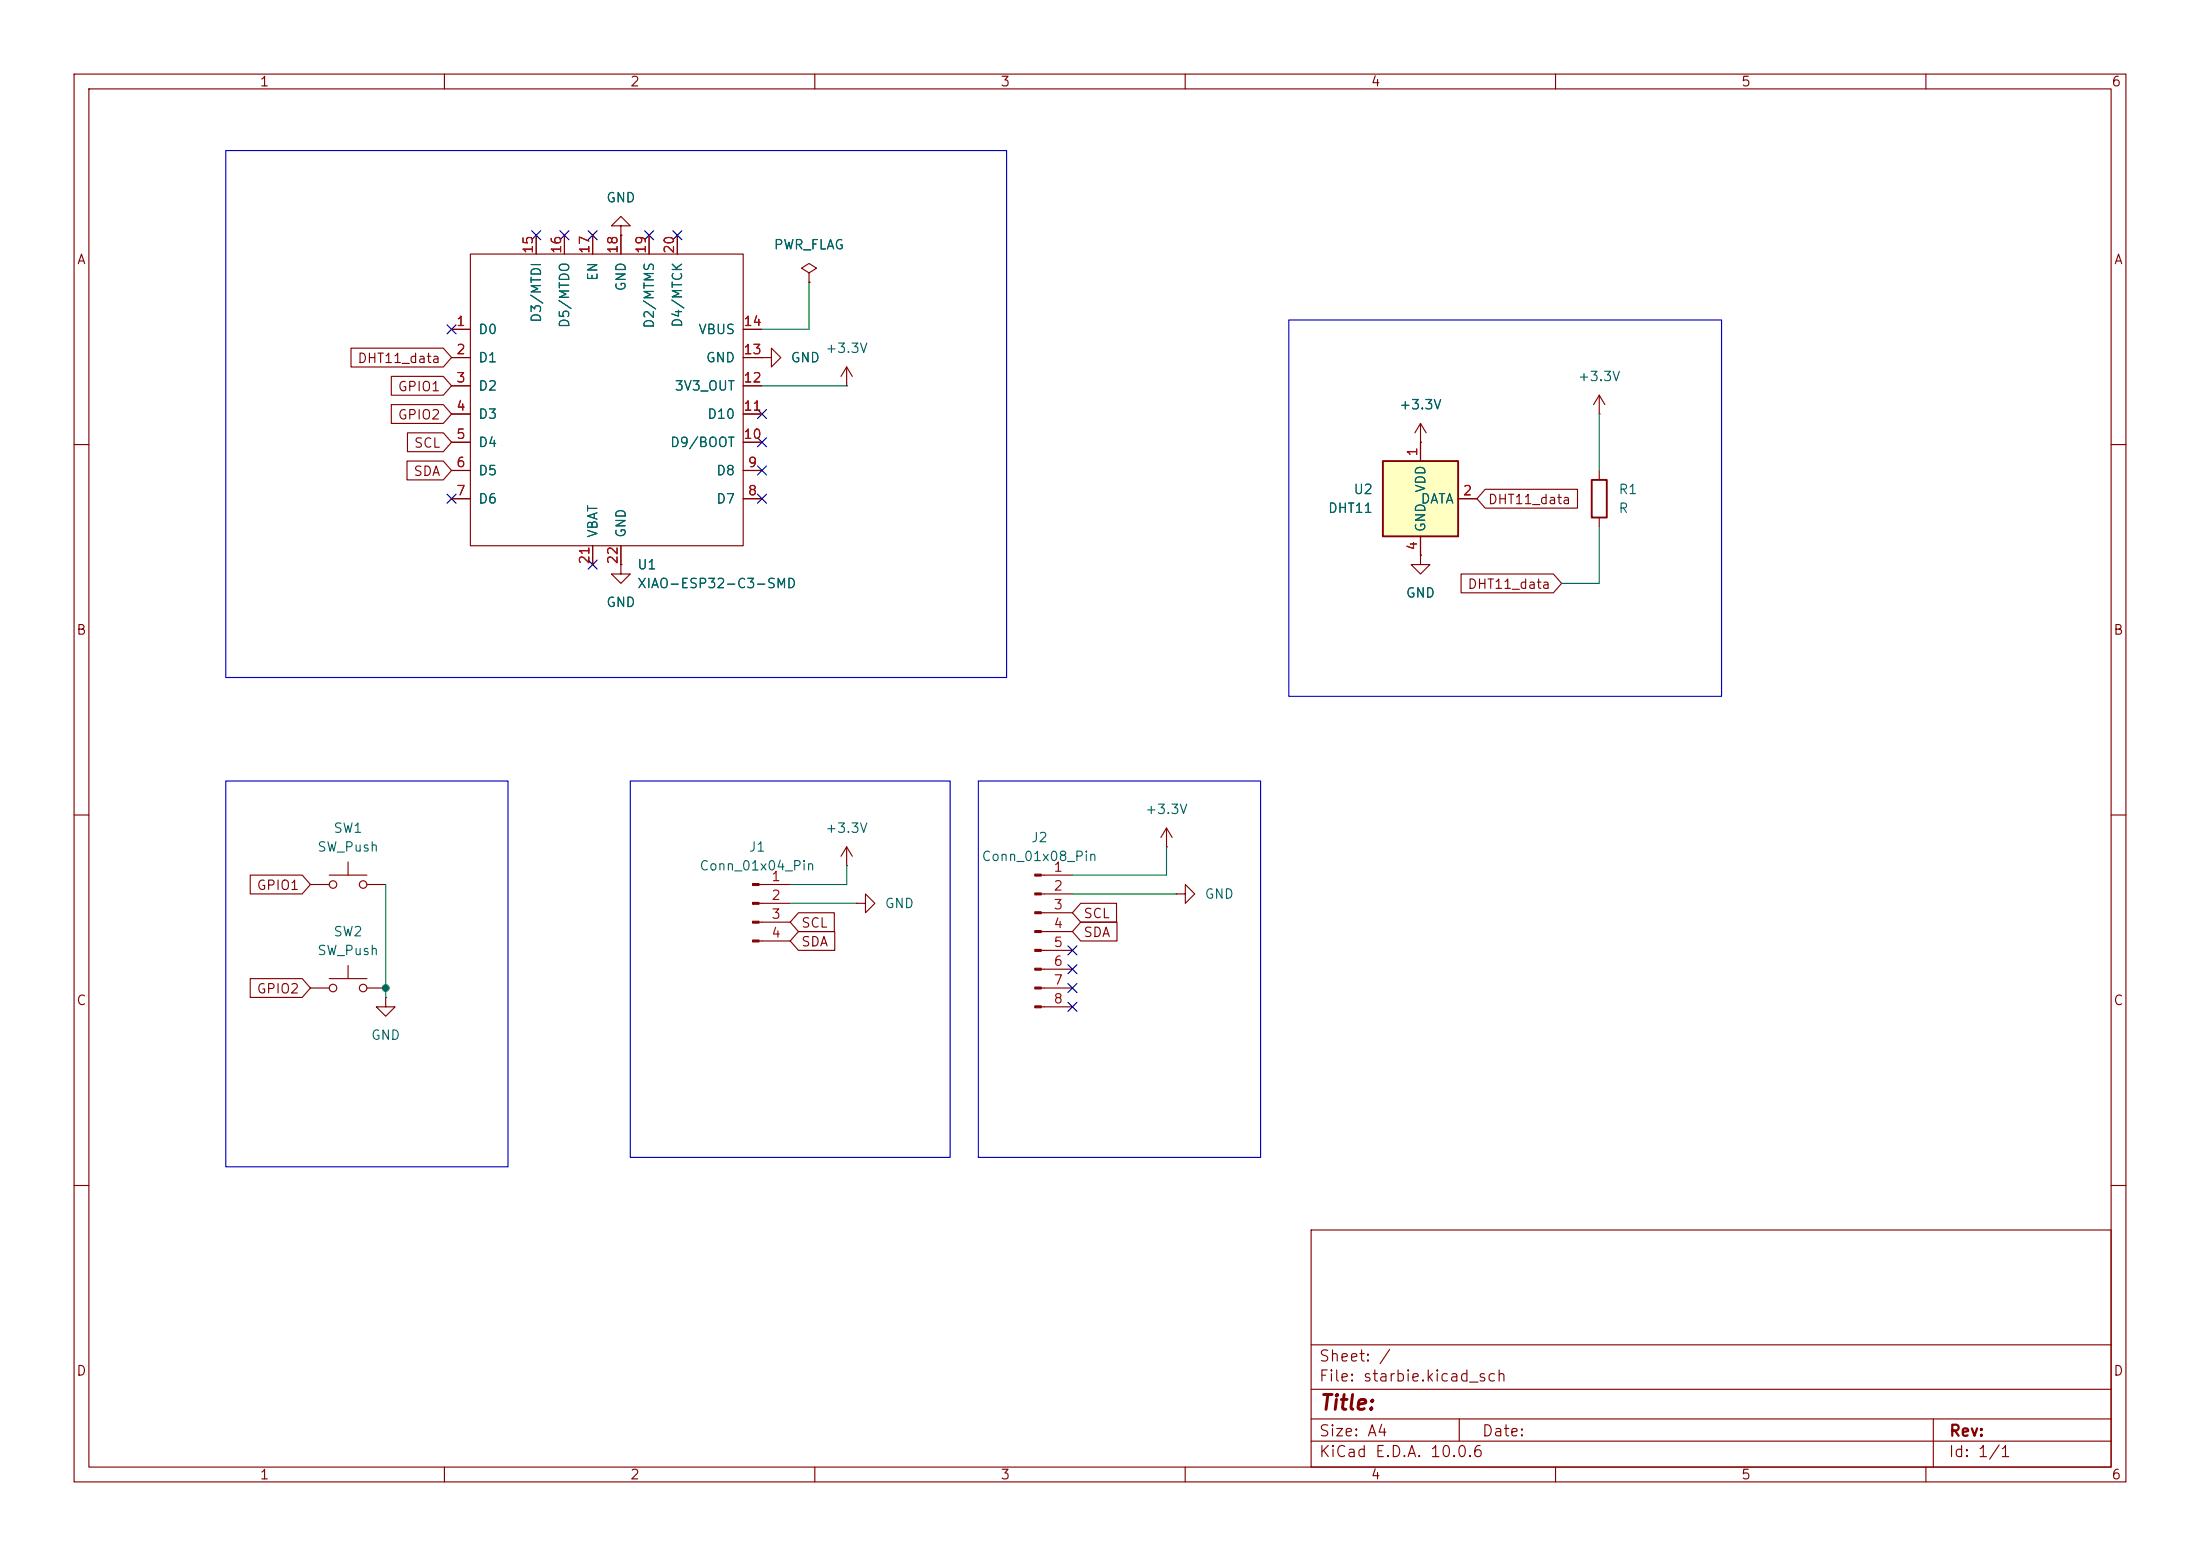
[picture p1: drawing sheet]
(kicad_sch
 (version 20260306)
 (generator "eeschema")
 (generator_version "10.0")
 (paper "A4")
 (lib_symbols
  (symbol "Connector:Conn_01x04_Pin"
   (pin_names
    (offset 1.016) (hide yes)) (exclude_from_sim no) (in_bom yes) (on_board yes)
   (in_pos_files yes)
   (duplicate_pin_numbers_are_jumpers no)
   (property "Reference" "J" (at 0 5.08 0) (show_name no) (do_not_autoplace no) (effects (font (size 1.27 1.27))))
   (property "Value" "Conn_01x04_Pin" (at 0 -7.62 0) (show_name no) (do_not_autoplace no) (effects (font (size 1.27 1.27))))
   (property "Footprint" "" (at 0 0 0) (show_name no) (do_not_autoplace no) (hide yes) (effects (font (size 1.27 1.27))))
   (property "Datasheet" "" (at 0 0 0) (show_name no) (do_not_autoplace no) (hide yes) (effects (font (size 1.27 1.27))))
   (property "Description" "Generic connector, single row, 01x04, script generated" (at 0 0 0) (show_name no) (do_not_autoplace no) (hide yes) (effects (font (size 1.27 1.27))))
   (property "ki_locked" "" (at 0 0 0) (show_name no) (do_not_autoplace no) (effects (font (size 1.27 1.27))))
   (symbol "Conn_01x04_Pin_1_1"
    (rectangle (start 0.8636 2.667) (end 0 2.413) (stroke (width 0.1524) (type default)) (fill (type outline)))
    (rectangle (start 0.8636 0.127) (end 0 -0.127) (stroke (width 0.1524) (type default)) (fill (type outline)))
    (rectangle (start 0.8636 -2.413) (end 0 -2.667) (stroke (width 0.1524) (type default)) (fill (type outline)))
    (rectangle (start 0.8636 -4.953) (end 0 -5.207) (stroke (width 0.1524) (type default)) (fill (type outline)))
    (polyline (pts (xy 1.27 2.54) (xy 0.8636 2.54)) (stroke (width 0.1524) (type default)) (fill (type none)))
    (polyline (pts (xy 1.27 0) (xy 0.8636 0)) (stroke (width 0.1524) (type default)) (fill (type none)))
    (polyline (pts (xy 1.27 -2.54) (xy 0.8636 -2.54)) (stroke (width 0.1524) (type default)) (fill (type none)))
    (polyline (pts (xy 1.27 -5.08) (xy 0.8636 -5.08)) (stroke (width 0.1524) (type default)) (fill (type none)))
    (pin passive line (at 5.08 2.54 180) (length 3.81) (name "Pin_1" (effects (font (size 1.27 1.27)))) (number "1" (effects (font (size 1.27 1.27)))))
    (pin passive line (at 5.08 0 180) (length 3.81) (name "Pin_2" (effects (font (size 1.27 1.27)))) (number "2" (effects (font (size 1.27 1.27)))))
    (pin passive line (at 5.08 -2.54 180) (length 3.81) (name "Pin_3" (effects (font (size 1.27 1.27)))) (number "3" (effects (font (size 1.27 1.27)))))
    (pin passive line (at 5.08 -5.08 180) (length 3.81) (name "Pin_4" (effects (font (size 1.27 1.27)))) (number "4" (effects (font (size 1.27 1.27))))))
   (embedded_fonts no))
  (symbol "Connector:Conn_01x08_Pin"
   (pin_names
    (offset 1.016) (hide yes)) (exclude_from_sim no) (in_bom yes) (on_board yes)
   (in_pos_files yes)
   (duplicate_pin_numbers_are_jumpers no)
   (property "Reference" "J" (at 0 10.16 0) (show_name no) (do_not_autoplace no) (effects (font (size 1.27 1.27))))
   (property "Value" "Conn_01x08_Pin" (at 0 -12.7 0) (show_name no) (do_not_autoplace no) (effects (font (size 1.27 1.27))))
   (property "Footprint" "" (at 0 0 0) (show_name no) (do_not_autoplace no) (hide yes) (effects (font (size 1.27 1.27))))
   (property "Datasheet" "" (at 0 0 0) (show_name no) (do_not_autoplace no) (hide yes) (effects (font (size 1.27 1.27))))
   (property "Description" "Generic connector, single row, 01x08, script generated" (at 0 0 0) (show_name no) (do_not_autoplace no) (hide yes) (effects (font (size 1.27 1.27))))
   (property "ki_locked" "" (at 0 0 0) (show_name no) (do_not_autoplace no) (effects (font (size 1.27 1.27))))
   (symbol "Conn_01x08_Pin_1_1"
    (rectangle (start 0.8636 7.747) (end 0 7.493) (stroke (width 0.1524) (type default)) (fill (type outline)))
    (rectangle (start 0.8636 5.207) (end 0 4.953) (stroke (width 0.1524) (type default)) (fill (type outline)))
    (rectangle (start 0.8636 2.667) (end 0 2.413) (stroke (width 0.1524) (type default)) (fill (type outline)))
    (rectangle (start 0.8636 0.127) (end 0 -0.127) (stroke (width 0.1524) (type default)) (fill (type outline)))
    (rectangle (start 0.8636 -2.413) (end 0 -2.667) (stroke (width 0.1524) (type default)) (fill (type outline)))
    (rectangle (start 0.8636 -4.953) (end 0 -5.207) (stroke (width 0.1524) (type default)) (fill (type outline)))
    (rectangle (start 0.8636 -7.493) (end 0 -7.747) (stroke (width 0.1524) (type default)) (fill (type outline)))
    (rectangle (start 0.8636 -10.033) (end 0 -10.287) (stroke (width 0.1524) (type default)) (fill (type outline)))
    (polyline (pts (xy 1.27 7.62) (xy 0.8636 7.62)) (stroke (width 0.1524) (type default)) (fill (type none)))
    (polyline (pts (xy 1.27 5.08) (xy 0.8636 5.08)) (stroke (width 0.1524) (type default)) (fill (type none)))
    (polyline (pts (xy 1.27 2.54) (xy 0.8636 2.54)) (stroke (width 0.1524) (type default)) (fill (type none)))
    (polyline (pts (xy 1.27 0) (xy 0.8636 0)) (stroke (width 0.1524) (type default)) (fill (type none)))
    (polyline (pts (xy 1.27 -2.54) (xy 0.8636 -2.54)) (stroke (width 0.1524) (type default)) (fill (type none)))
    (polyline (pts (xy 1.27 -5.08) (xy 0.8636 -5.08)) (stroke (width 0.1524) (type default)) (fill (type none)))
    (polyline (pts (xy 1.27 -7.62) (xy 0.8636 -7.62)) (stroke (width 0.1524) (type default)) (fill (type none)))
    (polyline (pts (xy 1.27 -10.16) (xy 0.8636 -10.16)) (stroke (width 0.1524) (type default)) (fill (type none)))
    (pin passive line (at 5.08 7.62 180) (length 3.81) (name "Pin_1" (effects (font (size 1.27 1.27)))) (number "1" (effects (font (size 1.27 1.27)))))
    (pin passive line (at 5.08 5.08 180) (length 3.81) (name "Pin_2" (effects (font (size 1.27 1.27)))) (number "2" (effects (font (size 1.27 1.27)))))
    (pin passive line (at 5.08 2.54 180) (length 3.81) (name "Pin_3" (effects (font (size 1.27 1.27)))) (number "3" (effects (font (size 1.27 1.27)))))
    (pin passive line (at 5.08 0 180) (length 3.81) (name "Pin_4" (effects (font (size 1.27 1.27)))) (number "4" (effects (font (size 1.27 1.27)))))
    (pin passive line (at 5.08 -2.54 180) (length 3.81) (name "Pin_5" (effects (font (size 1.27 1.27)))) (number "5" (effects (font (size 1.27 1.27)))))
    (pin passive line (at 5.08 -5.08 180) (length 3.81) (name "Pin_6" (effects (font (size 1.27 1.27)))) (number "6" (effects (font (size 1.27 1.27)))))
    (pin passive line (at 5.08 -7.62 180) (length 3.81) (name "Pin_7" (effects (font (size 1.27 1.27)))) (number "7" (effects (font (size 1.27 1.27)))))
    (pin passive line (at 5.08 -10.16 180) (length 3.81) (name "Pin_8" (effects (font (size 1.27 1.27)))) (number "8" (effects (font (size 1.27 1.27))))))
   (embedded_fonts no))
  (symbol "Device:R"
   (pin_numbers (hide yes))
   (pin_names
    (offset 0)) (exclude_from_sim no) (in_bom yes) (on_board yes)
   (in_pos_files yes)
   (duplicate_pin_numbers_are_jumpers no)
   (property "Reference" "R" (at 2.032 0 90) (show_name no) (do_not_autoplace no) (effects (font (size 1.27 1.27))))
   (property "Value" "R" (at 0 0 90) (show_name no) (do_not_autoplace no) (effects (font (size 1.27 1.27))))
   (property "Footprint" "" (at -1.778 0 90) (show_name no) (do_not_autoplace no) (hide yes) (effects (font (size 1.27 1.27))))
   (property "Datasheet" "" (at 0 0 0) (show_name no) (do_not_autoplace no) (hide yes) (effects (font (size 1.27 1.27))))
   (property "Description" "Resistor" (at 0 0 0) (show_name no) (do_not_autoplace no) (hide yes) (effects (font (size 1.27 1.27))))
   (symbol "R_0_1"
    (rectangle (start -1.016 -2.54) (end 1.016 2.54) (stroke (width 0.254) (type default)) (fill (type none))))
   (symbol "R_1_1"
    (pin passive line (at 0 3.81 270) (length 1.27) (name "" (effects (font (size 1.27 1.27)))) (number "1" (effects (font (size 1.27 1.27)))))
    (pin passive line (at 0 -3.81 90) (length 1.27) (name "" (effects (font (size 1.27 1.27)))) (number "2" (effects (font (size 1.27 1.27))))))
   (embedded_fonts no))
  (symbol "Seeed_Studio_XIAO_Series:XIAO-ESP32-C3-SMD"
   (pin_names
    (offset 1.016)) (exclude_from_sim no) (in_bom yes) (on_board yes)
   (in_pos_files yes)
   (duplicate_pin_numbers_are_jumpers no)
   (property "Reference" "U" (at -18.542 21.59 0) (show_name no) (do_not_autoplace no) (effects (font (size 1.27 1.27))))
   (property "Value" "XIAO-ESP32-C3-SMD" (at -8.382 19.304 0) (show_name no) (do_not_autoplace no) (effects (font (size 1.27 1.27))))
   (property "Footprint" "Seeed_Studio_XIAO_Series:XIAO-ESP32-C3-SMD" (at -38.608 -24.384 0) (show_name no) (do_not_autoplace no) (hide yes) (effects (font (size 1.27 1.27))))
   (property "Datasheet" "" (at -8.89 5.08 0) (show_name no) (do_not_autoplace no) (hide yes) (effects (font (size 1.27 1.27))))
   (property "Description" "" (at 0 0 0) (show_name no) (do_not_autoplace no) (hide yes) (effects (font (size 1.27 1.27))))
   (symbol "XIAO-ESP32-C3-SMD_0_1"
    (rectangle (start -19.05 17.78) (end 17.78 -21.59) (stroke (width 0) (type default)) (fill (type none))))
   (symbol "XIAO-ESP32-C3-SMD_1_1"
    (pin passive line (at -21.59 7.62 0) (length 2.54) (name "D0" (effects (font (size 1.27 1.27)))) (number "1" (effects (font (size 1.27 1.27)))))
    (pin passive line (at -21.59 3.81 0) (length 2.54) (name "D1" (effects (font (size 1.27 1.27)))) (number "2" (effects (font (size 1.27 1.27)))))
    (pin passive line (at -21.59 0 0) (length 2.54) (name "D2" (effects (font (size 1.27 1.27)))) (number "3" (effects (font (size 1.27 1.27)))))
    (pin passive line (at -21.59 -3.81 0) (length 2.54) (name "D3" (effects (font (size 1.27 1.27)))) (number "4" (effects (font (size 1.27 1.27)))))
    (pin passive line (at -21.59 -7.62 0) (length 2.54) (name "D4" (effects (font (size 1.27 1.27)))) (number "5" (effects (font (size 1.27 1.27)))))
    (pin passive line (at -21.59 -11.43 0) (length 2.54) (name "D5" (effects (font (size 1.27 1.27)))) (number "6" (effects (font (size 1.27 1.27)))))
    (pin passive line (at -21.59 -15.24 0) (length 2.54) (name "D6" (effects (font (size 1.27 1.27)))) (number "7" (effects (font (size 1.27 1.27)))))
    (pin passive line (at 20.32 -15.24 180) (length 2.54) (name "D7" (effects (font (size 1.27 1.27)))) (number "8" (effects (font (size 1.27 1.27)))))
    (pin passive line (at 20.32 -11.43 180) (length 2.54) (name "D8" (effects (font (size 1.27 1.27)))) (number "9" (effects (font (size 1.27 1.27)))))
    (pin passive line (at 20.32 -7.62 180) (length 2.54) (name "D9/BOOT" (effects (font (size 1.27 1.27)))) (number "10" (effects (font (size 1.27 1.27)))))
    (pin passive line (at 20.32 -3.81 180) (length 2.54) (name "D10" (effects (font (size 1.27 1.27)))) (number "11" (effects (font (size 1.27 1.27)))))
    (pin passive line (at 20.32 0 180) (length 2.54) (name "3V3_OUT" (effects (font (size 1.27 1.27)))) (number "12" (effects (font (size 1.27 1.27)))))
    (pin passive line (at 20.32 3.81 180) (length 2.54) (name "GND" (effects (font (size 1.27 1.27)))) (number "13" (effects (font (size 1.27 1.27)))))
    (pin passive line (at 20.32 7.62 180) (length 2.54) (name "VBUS" (effects (font (size 1.27 1.27)))) (number "14" (effects (font (size 1.27 1.27)))))
    (pin passive line (at -10.16 20.32 270) (length 2.54) (name "D3/MTDI" (effects (font (size 1.27 1.27)))) (number "15" (effects (font (size 1.27 1.27)))))
    (pin passive line (at -6.35 20.32 270) (length 2.54) (name "D5/MTDO" (effects (font (size 1.27 1.27)))) (number "16" (effects (font (size 1.27 1.27)))))
    (pin passive line (at -2.54 20.32 270) (length 2.54) (name "EN" (effects (font (size 1.27 1.27)))) (number "17" (effects (font (size 1.27 1.27)))))
    (pin passive line (at 1.27 20.32 270) (length 2.54) (name "GND" (effects (font (size 1.27 1.27)))) (number "18" (effects (font (size 1.27 1.27)))))
    (pin passive line (at 5.08 20.32 270) (length 2.54) (name "D2/MTMS" (effects (font (size 1.27 1.27)))) (number "19" (effects (font (size 1.27 1.27)))))
    (pin passive line (at 8.89 20.32 270) (length 2.54) (name "D4/MTCK" (effects (font (size 1.27 1.27)))) (number "20" (effects (font (size 1.27 1.27)))))
    (pin passive line (at -2.54 -24.13 90) (length 2.54) (name "VBAT" (effects (font (size 1.27 1.27)))) (number "21" (effects (font (size 1.27 1.27)))))
    (pin passive line (at 1.27 -24.13 90) (length 2.54) (name "GND" (effects (font (size 1.27 1.27)))) (number "22" (effects (font (size 1.27 1.27))))))
   (embedded_fonts no))
  (symbol "Sensor:DHT11" (exclude_from_sim no) (in_bom yes) (on_board yes)
   (in_pos_files yes)
   (duplicate_pin_numbers_are_jumpers no)
   (property "Reference" "U" (at -3.81 6.35 0) (show_name no) (do_not_autoplace no) (effects (font (size 1.27 1.27))))
   (property "Value" "DHT11" (at 3.81 6.35 0) (show_name no) (do_not_autoplace no) (effects (font (size 1.27 1.27))))
   (property "Footprint" "Sensor:Aosong_DHT11_5.5x12.0_P2.54mm" (at 0 -10.16 0) (show_name no) (do_not_autoplace no) (hide yes) (effects (font (size 1.27 1.27))))
   (property "Datasheet" "http://akizukidenshi.com/download/ds/aosong/DHT11.pdf" (at 3.81 6.35 0) (show_name no) (do_not_autoplace no) (hide yes) (effects (font (size 1.27 1.27))))
   (property "Description" "3.3V to 5.5V, temperature and humidity module, DHT11" (at 0 0 0) (show_name no) (do_not_autoplace no) (hide yes) (effects (font (size 1.27 1.27))))
   (symbol "DHT11_0_1"
    (rectangle (start -5.08 5.08) (end 5.08 -5.08) (stroke (width 0.254) (type default)) (fill (type background))))
   (symbol "DHT11_1_1"
    (pin power_in line (at 0 7.62 270) (length 2.54) (name "VDD" (effects (font (size 1.27 1.27)))) (number "1" (effects (font (size 1.27 1.27)))))
    (pin bidirectional line (at 7.62 0 180) (length 2.54) (name "DATA" (effects (font (size 1.27 1.27)))) (number "2" (effects (font (size 1.27 1.27)))))
    (pin no_connect line (at -5.08 0 0) (length 2.54) (hide yes) (name "NC" (effects (font (size 1.27 1.27)))) (number "3" (effects (font (size 1.27 1.27)))))
    (pin power_in line (at 0 -7.62 90) (length 2.54) (name "GND" (effects (font (size 1.27 1.27)))) (number "4" (effects (font (size 1.27 1.27))))))
   (embedded_fonts no))
  (symbol "Switch:SW_Push"
   (pin_numbers (hide yes))
   (pin_names
    (offset 1.016) (hide yes)) (exclude_from_sim no) (in_bom yes) (on_board yes)
   (in_pos_files yes)
   (duplicate_pin_numbers_are_jumpers no)
   (property "Reference" "SW" (at 1.27 2.54 0) (show_name no) (do_not_autoplace no) (effects (font (size 1.27 1.27)) (justify left)))
   (property "Value" "SW_Push" (at 0 -1.524 0) (show_name no) (do_not_autoplace no) (effects (font (size 1.27 1.27))))
   (property "Footprint" "" (at 0 5.08 0) (show_name no) (do_not_autoplace no) (hide yes) (effects (font (size 1.27 1.27))))
   (property "Datasheet" "" (at 0 5.08 0) (show_name no) (do_not_autoplace no) (hide yes) (effects (font (size 1.27 1.27))))
   (property "Description" "Push button switch, generic, two pins" (at 0 0 0) (show_name no) (do_not_autoplace no) (hide yes) (effects (font (size 1.27 1.27))))
   (symbol "SW_Push_0_1"
    (circle (center -2.032 0) (radius 0.508) (stroke (width 0) (type default)) (fill (type none)))
    (polyline (pts (xy 0 1.27) (xy 0 3.048)) (stroke (width 0) (type default)) (fill (type none)))
    (circle (center 2.032 0) (radius 0.508) (stroke (width 0) (type default)) (fill (type none)))
    (polyline (pts (xy 2.54 1.27) (xy -2.54 1.27)) (stroke (width 0) (type default)) (fill (type none)))
    (pin passive line (at -5.08 0 0) (length 2.54) (name "1" (effects (font (size 1.27 1.27)))) (number "1" (effects (font (size 1.27 1.27)))))
    (pin passive line (at 5.08 0 180) (length 2.54) (name "2" (effects (font (size 1.27 1.27)))) (number "2" (effects (font (size 1.27 1.27))))))
   (embedded_fonts no))
  (symbol "power:+3.3V"
   (power global)
   (pin_numbers (hide yes))
   (pin_names
    (offset 0) (hide yes)) (exclude_from_sim no) (in_bom yes) (on_board yes)
   (in_pos_files yes)
   (duplicate_pin_numbers_are_jumpers no)
   (property "Reference" "#PWR" (at 0 -3.81 0) (show_name no) (do_not_autoplace no) (hide yes) (effects (font (size 1.27 1.27))))
   (property "Value" "+3.3V" (at 0 3.556 0) (show_name no) (do_not_autoplace no) (effects (font (size 1.27 1.27))))
   (property "Footprint" "" (at 0 0 0) (show_name no) (do_not_autoplace no) (hide yes) (effects (font (size 1.27 1.27))))
   (property "Datasheet" "" (at 0 0 0) (show_name no) (do_not_autoplace no) (hide yes) (effects (font (size 1.27 1.27))))
   (property "Description" "Power symbol creates a global label with name \"+3.3V\"" (at 0 0 0) (show_name no) (do_not_autoplace no) (hide yes) (effects (font (size 1.27 1.27))))
   (symbol "+3.3V_0_1"
    (polyline (pts (xy -0.762 1.27) (xy 0 2.54)) (stroke (width 0) (type default)) (fill (type none)))
    (polyline (pts (xy 0 2.54) (xy 0.762 1.27)) (stroke (width 0) (type default)) (fill (type none)))
    (polyline (pts (xy 0 0) (xy 0 2.54)) (stroke (width 0) (type default)) (fill (type none))))
   (symbol "+3.3V_1_1"
    (pin power_in line (at 0 0 90) (length 0) (name "" (effects (font (size 1.27 1.27)))) (number "1" (effects (font (size 1.27 1.27))))))
   (embedded_fonts no))
  (symbol "power:GND"
   (power global)
   (pin_numbers (hide yes))
   (pin_names
    (offset 0) (hide yes)) (exclude_from_sim no) (in_bom yes) (on_board yes)
   (in_pos_files yes)
   (duplicate_pin_numbers_are_jumpers no)
   (property "Reference" "#PWR" (at 0 -6.35 0) (show_name no) (do_not_autoplace no) (hide yes) (effects (font (size 1.27 1.27))))
   (property "Value" "GND" (at 0 -3.81 0) (show_name no) (do_not_autoplace no) (effects (font (size 1.27 1.27))))
   (property "Footprint" "" (at 0 0 0) (show_name no) (do_not_autoplace no) (hide yes) (effects (font (size 1.27 1.27))))
   (property "Datasheet" "" (at 0 0 0) (show_name no) (do_not_autoplace no) (hide yes) (effects (font (size 1.27 1.27))))
   (property "Description" "Power symbol creates a global label with name \"GND\" , ground" (at 0 0 0) (show_name no) (do_not_autoplace no) (hide yes) (effects (font (size 1.27 1.27))))
   (symbol "GND_0_1"
    (polyline (pts (xy 0 0) (xy 0 -1.27) (xy 1.27 -1.27) (xy 0 -2.54) (xy -1.27 -1.27) (xy 0 -1.27)) (stroke (width 0) (type default)) (fill (type none))))
   (symbol "GND_1_1"
    (pin power_in line (at 0 0 270) (length 0) (name "" (effects (font (size 1.27 1.27)))) (number "1" (effects (font (size 1.27 1.27))))))
   (embedded_fonts no))
  (symbol "power:PWR_FLAG"
   (power global)
   (pin_numbers (hide yes))
   (pin_names
    (offset 0) (hide yes)) (exclude_from_sim no) (in_bom yes) (on_board yes)
   (in_pos_files yes)
   (duplicate_pin_numbers_are_jumpers no)
   (property "Reference" "#FLG" (at 0 1.905 0) (show_name no) (do_not_autoplace no) (hide yes) (effects (font (size 1.27 1.27))))
   (property "Value" "PWR_FLAG" (at 0 3.81 0) (show_name no) (do_not_autoplace no) (effects (font (size 1.27 1.27))))
   (property "Footprint" "" (at 0 0 0) (show_name no) (do_not_autoplace no) (hide yes) (effects (font (size 1.27 1.27))))
   (property "Datasheet" "" (at 0 0 0) (show_name no) (do_not_autoplace no) (hide yes) (effects (font (size 1.27 1.27))))
   (property "Description" "Special symbol for telling ERC where power comes from" (at 0 0 0) (show_name no) (do_not_autoplace no) (hide yes) (effects (font (size 1.27 1.27))))
   (symbol "PWR_FLAG_0_0"
    (pin power_out line (at 0 0 90) (length 0) (name "" (effects (font (size 1.27 1.27)))) (number "1" (effects (font (size 1.27 1.27))))))
   (symbol "PWR_FLAG_0_1"
    (polyline (pts (xy 0 0) (xy 0 1.27) (xy -1.016 1.905) (xy 0 2.54) (xy 1.016 1.905) (xy 0 1.27)) (stroke (width 0) (type default)) (fill (type none))))
   (embedded_fonts no)))
 (rectangle
  (start 173.99 43.18)
  (end 232.41 93.98)
  (stroke (width 0) (type default))
  (fill (type none)))
 (rectangle
  (start 132.08 105.41)
  (end 170.18 156.21)
  (stroke (width 0) (type default))
  (fill (type none)))
 (rectangle
  (start 85.09 105.41)
  (end 128.27 156.21)
  (stroke (width 0) (type default))
  (fill (type none)))
 (rectangle
  (start 30.48 20.32)
  (end 135.89 91.44)
  (stroke (width 0) (type default))
  (fill (type none)))
 (rectangle
  (start 30.48 105.41)
  (end 68.58 157.48)
  (stroke (width 0) (type default))
  (fill (type none)))
 (junction
  (at 52.07 133.35)
  (diameter 0)
  (color 0 0 0 0))
 (no_connect
  (at 144.78 133.35))
 (no_connect
  (at 144.78 130.81))
 (no_connect
  (at 144.78 128.27))
 (no_connect
  (at 60.96 44.45))
 (no_connect
  (at 80.01 31.75))
 (no_connect
  (at 72.39 31.75))
 (no_connect
  (at 102.87 63.5))
 (no_connect
  (at 102.87 67.31))
 (no_connect
  (at 87.63 31.75))
 (no_connect
  (at 102.87 59.69))
 (no_connect
  (at 60.96 67.31))
 (no_connect
  (at 144.78 135.89))
 (no_connect
  (at 102.87 55.88))
 (no_connect
  (at 80.01 76.2))
 (no_connect
  (at 91.44 31.75))
 (no_connect
  (at 76.2 31.75))
 (wire
  (pts (xy 144.78 118.11) (xy 157.48 118.11))
  (stroke (width 0) (type default)))
 (wire
  (pts (xy 114.3 116.84) (xy 114.3 119.38))
  (stroke (width 0) (type default)))
 (wire
  (pts (xy 52.07 133.35) (xy 52.07 134.62))
  (stroke (width 0) (type default)))
 (wire
  (pts (xy 215.9 71.12) (xy 215.9 78.74))
  (stroke (width 0) (type default)))
 (wire
  (pts (xy 52.07 119.38) (xy 52.07 133.35))
  (stroke (width 0) (type default)))
 (wire
  (pts (xy 106.68 121.92) (xy 115.57 121.92))
  (stroke (width 0) (type default)))
 (wire
  (pts (xy 144.78 120.65) (xy 158.75 120.65))
  (stroke (width 0) (type default)))
 (wire
  (pts (xy 102.87 52.07) (xy 114.3 52.07))
  (stroke (width 0) (type default)))
 (wire
  (pts (xy 215.9 55.88) (xy 215.9 63.5))
  (stroke (width 0) (type default)))
 (wire
  (pts (xy 157.48 114.3) (xy 157.48 118.11))
  (stroke (width 0) (type default)))
 (wire
  (pts (xy 109.22 38.1) (xy 109.22 44.45))
  (stroke (width 0) (type default)))
 (wire
  (pts (xy 102.87 44.45) (xy 109.22 44.45))
  (stroke (width 0) (type default)))
 (wire
  (pts (xy 210.82 78.74) (xy 215.9 78.74))
  (stroke (width 0) (type default)))
 (wire
  (pts (xy 106.68 119.38) (xy 114.3 119.38))
  (stroke (width 0) (type default)))
 (global_label "GPIO1"
  (shape input)
  (at 41.91 119.38 180)
  (fields_autoplaced yes)
  (effects (font (size 1.27 1.27)) (justify right))
  (property "Intersheetrefs" "${INTERSHEET_REFS}" (at 33.24 119.38 0) (hide yes) (show_name no) (do_not_autoplace no) (effects (font (size 1.27 1.27)) (justify right))))
 (global_label "SCL"
  (shape input)
  (at 106.68 124.46 0)
  (fields_autoplaced yes)
  (effects (font (size 1.27 1.27)) (justify left))
  (property "Intersheetrefs" "${INTERSHEET_REFS}" (at 113.1728 124.46 0) (hide yes) (show_name no) (do_not_autoplace no) (effects (font (size 1.27 1.27)) (justify left))))
 (global_label "SDA"
  (shape input)
  (at 60.96 63.5 180)
  (fields_autoplaced yes)
  (effects (font (size 1.27 1.27)) (justify right))
  (property "Intersheetrefs" "${INTERSHEET_REFS}" (at 54.4067 63.5 0) (hide yes) (show_name no) (do_not_autoplace no) (effects (font (size 1.27 1.27)) (justify right))))
 (global_label "DHT11_data"
  (shape input)
  (at 210.82 78.74 180)
  (fields_autoplaced yes)
  (effects (font (size 1.27 1.27)) (justify right))
  (property "Intersheetrefs" "${INTERSHEET_REFS}" (at 196.7074 78.74 0) (hide yes) (show_name no) (do_not_autoplace no) (effects (font (size 1.27 1.27)) (justify right))))
 (global_label "DHT11_data"
  (shape input)
  (at 60.96 48.26 180)
  (fields_autoplaced yes)
  (effects (font (size 1.27 1.27)) (justify right))
  (property "Intersheetrefs" "${INTERSHEET_REFS}" (at 46.8474 48.26 0) (hide yes) (show_name no) (do_not_autoplace no) (effects (font (size 1.27 1.27)) (justify right))))
 (global_label "SDA"
  (shape input)
  (at 144.78 125.73 0)
  (fields_autoplaced yes)
  (effects (font (size 1.27 1.27)) (justify left))
  (property "Intersheetrefs" "${INTERSHEET_REFS}" (at 151.3333 125.73 0) (hide yes) (show_name no) (do_not_autoplace no) (effects (font (size 1.27 1.27)) (justify left))))
 (global_label "SCL"
  (shape input)
  (at 60.96 59.69 180)
  (fields_autoplaced yes)
  (effects (font (size 1.27 1.27)) (justify right))
  (property "Intersheetrefs" "${INTERSHEET_REFS}" (at 54.4672 59.69 0) (hide yes) (show_name no) (do_not_autoplace no) (effects (font (size 1.27 1.27)) (justify right))))
 (global_label "GPIO2"
  (shape input)
  (at 41.91 133.35 180)
  (fields_autoplaced yes)
  (effects (font (size 1.27 1.27)) (justify right))
  (property "Intersheetrefs" "${INTERSHEET_REFS}" (at 33.24 133.35 0) (hide yes) (show_name no) (do_not_autoplace no) (effects (font (size 1.27 1.27)) (justify right))))
 (global_label "SDA"
  (shape input)
  (at 106.68 127 0)
  (fields_autoplaced yes)
  (effects (font (size 1.27 1.27)) (justify left))
  (property "Intersheetrefs" "${INTERSHEET_REFS}" (at 113.2333 127 0) (hide yes) (show_name no) (do_not_autoplace no) (effects (font (size 1.27 1.27)) (justify left))))
 (global_label "GPIO1"
  (shape input)
  (at 60.96 52.07 180)
  (fields_autoplaced yes)
  (effects (font (size 1.27 1.27)) (justify right))
  (property "Intersheetrefs" "${INTERSHEET_REFS}" (at 52.29 52.07 0) (hide yes) (show_name no) (do_not_autoplace no) (effects (font (size 1.27 1.27)) (justify right))))
 (global_label "DHT11_data"
  (shape input)
  (at 199.39 67.31 0)
  (fields_autoplaced yes)
  (effects (font (size 1.27 1.27)) (justify left))
  (property "Intersheetrefs" "${INTERSHEET_REFS}" (at 213.5026 67.31 0) (hide yes) (show_name no) (do_not_autoplace no) (effects (font (size 1.27 1.27)) (justify left))))
 (global_label "GPIO2"
  (shape input)
  (at 60.96 55.88 180)
  (fields_autoplaced yes)
  (effects (font (size 1.27 1.27)) (justify right))
  (property "Intersheetrefs" "${INTERSHEET_REFS}" (at 52.29 55.88 0) (hide yes) (show_name no) (do_not_autoplace no) (effects (font (size 1.27 1.27)) (justify right))))
 (global_label "SCL"
  (shape input)
  (at 144.78 123.19 0)
  (fields_autoplaced yes)
  (effects (font (size 1.27 1.27)) (justify left))
  (property "Intersheetrefs" "${INTERSHEET_REFS}" (at 151.2728 123.19 0) (hide yes) (show_name no) (do_not_autoplace no) (effects (font (size 1.27 1.27)) (justify left))))
 (symbol
  (lib_id "power:GND")
  (at 115.57 121.92 90)
  (unit 1)
  (body_style 1)
  (exclude_from_sim no)
  (in_bom yes)
  (on_board yes)
  (in_pos_files yes)
  (dnp no)
  (fields_autoplaced yes)
  (property "Reference" "#PWR012" (at 121.92 121.92 0) (hide yes) (show_name no) (do_not_autoplace no) (effects (font (size 1.27 1.27))))
  (property "Value" "GND" (at 119.38 121.9199 90) (show_name no) (do_not_autoplace no) (effects (font (size 1.27 1.27)) (justify right)))
  (property "Footprint" "" (at 115.57 121.92 0) (hide yes) (show_name no) (do_not_autoplace no) (effects (font (size 1.27 1.27))))
  (property "Datasheet" "" (at 115.57 121.92 0) (hide yes) (show_name no) (do_not_autoplace no) (effects (font (size 1.27 1.27))))
  (property "Description" "Power symbol creates a global label with name \"GND\" , ground" (at 115.57 121.92 0) (hide yes) (show_name no) (do_not_autoplace no) (effects (font (size 1.27 1.27))))
  (pin "1"))
 (symbol
  (lib_id "Seeed_Studio_XIAO_Series:XIAO-ESP32-C3-SMD")
  (at 82.55 52.07 0)
  (unit 1)
  (body_style 1)
  (exclude_from_sim no)
  (in_bom yes)
  (on_board yes)
  (in_pos_files yes)
  (dnp no)
  (fields_autoplaced yes)
  (property "Reference" "U1" (at 85.9633 76.2 0) (show_name no) (do_not_autoplace no) (effects (font (size 1.27 1.27)) (justify left)))
  (property "Value" "XIAO-ESP32-C3-SMD" (at 85.9633 78.74 0) (show_name no) (do_not_autoplace no) (effects (font (size 1.27 1.27)) (justify left)))
  (property "Footprint" "Imported Parts:XIAO-ESP32-C3-SMD" (at 43.942 76.454 0) (hide yes) (show_name no) (do_not_autoplace no) (effects (font (size 1.27 1.27))))
  (property "Datasheet" "" (at 73.66 46.99 0) (hide yes) (show_name no) (do_not_autoplace no) (effects (font (size 1.27 1.27))))
  (property "Description" "" (at 82.55 52.07 0) (hide yes) (show_name no) (do_not_autoplace no) (effects (font (size 1.27 1.27))))
  (pin "5")
  (pin "7")
  (pin "6")
  (pin "9")
  (pin "15")
  (pin "4")
  (pin "1")
  (pin "10")
  (pin "11")
  (pin "14")
  (pin "12")
  (pin "13")
  (pin "2")
  (pin "3")
  (pin "8")
  (pin "22")
  (pin "17")
  (pin "18")
  (pin "19")
  (pin "21")
  (pin "16")
  (pin "20"))
 (symbol
  (lib_id "power:GND")
  (at 102.87 48.26 90)
  (unit 1)
  (body_style 1)
  (exclude_from_sim no)
  (in_bom yes)
  (on_board yes)
  (in_pos_files yes)
  (dnp no)
  (fields_autoplaced yes)
  (property "Reference" "#PWR04" (at 109.22 48.26 0) (hide yes) (show_name no) (do_not_autoplace no) (effects (font (size 1.27 1.27))))
  (property "Value" "GND" (at 106.68 48.2599 90) (show_name no) (do_not_autoplace no) (effects (font (size 1.27 1.27)) (justify right)))
  (property "Footprint" "" (at 102.87 48.26 0) (hide yes) (show_name no) (do_not_autoplace no) (effects (font (size 1.27 1.27))))
  (property "Datasheet" "" (at 102.87 48.26 0) (hide yes) (show_name no) (do_not_autoplace no) (effects (font (size 1.27 1.27))))
  (property "Description" "Power symbol creates a global label with name \"GND\" , ground" (at 102.87 48.26 0) (hide yes) (show_name no) (do_not_autoplace no) (effects (font (size 1.27 1.27))))
  (pin "1"))
 (symbol
  (lib_id "power:GND")
  (at 191.77 74.93 0)
  (unit 1)
  (body_style 1)
  (exclude_from_sim no)
  (in_bom yes)
  (on_board yes)
  (in_pos_files yes)
  (dnp no)
  (fields_autoplaced yes)
  (property "Reference" "#PWR08" (at 191.77 81.28 0) (hide yes) (show_name no) (do_not_autoplace no) (effects (font (size 1.27 1.27))))
  (property "Value" "GND" (at 191.77 80.01 0) (show_name no) (do_not_autoplace no) (effects (font (size 1.27 1.27))))
  (property "Footprint" "" (at 191.77 74.93 0) (hide yes) (show_name no) (do_not_autoplace no) (effects (font (size 1.27 1.27))))
  (property "Datasheet" "" (at 191.77 74.93 0) (hide yes) (show_name no) (do_not_autoplace no) (effects (font (size 1.27 1.27))))
  (property "Description" "Power symbol creates a global label with name \"GND\" , ground" (at 191.77 74.93 0) (hide yes) (show_name no) (do_not_autoplace no) (effects (font (size 1.27 1.27))))
  (pin "1"))
 (symbol
  (lib_id "power:+3.3V")
  (at 215.9 55.88 0)
  (unit 1)
  (body_style 1)
  (exclude_from_sim no)
  (in_bom yes)
  (on_board yes)
  (in_pos_files yes)
  (dnp no)
  (fields_autoplaced yes)
  (property "Reference" "#PWR05" (at 215.9 59.69 0) (hide yes) (show_name no) (do_not_autoplace no) (effects (font (size 1.27 1.27))))
  (property "Value" "+3.3V" (at 215.9 50.8 0) (show_name no) (do_not_autoplace no) (effects (font (size 1.27 1.27))))
  (property "Footprint" "" (at 215.9 55.88 0) (hide yes) (show_name no) (do_not_autoplace no) (effects (font (size 1.27 1.27))))
  (property "Datasheet" "" (at 215.9 55.88 0) (hide yes) (show_name no) (do_not_autoplace no) (effects (font (size 1.27 1.27))))
  (property "Description" "Power symbol creates a global label with name \"+3.3V\"" (at 215.9 55.88 0) (hide yes) (show_name no) (do_not_autoplace no) (effects (font (size 1.27 1.27))))
  (pin "1"))
 (symbol
  (lib_id "power:GND")
  (at 52.07 134.62 0)
  (unit 1)
  (body_style 1)
  (exclude_from_sim no)
  (in_bom yes)
  (on_board yes)
  (in_pos_files yes)
  (dnp no)
  (fields_autoplaced yes)
  (property "Reference" "#PWR01" (at 52.07 140.97 0) (hide yes) (show_name no) (do_not_autoplace no) (effects (font (size 1.27 1.27))))
  (property "Value" "GND" (at 52.07 139.7 0) (show_name no) (do_not_autoplace no) (effects (font (size 1.27 1.27))))
  (property "Footprint" "" (at 52.07 134.62 0) (hide yes) (show_name no) (do_not_autoplace no) (effects (font (size 1.27 1.27))))
  (property "Datasheet" "" (at 52.07 134.62 0) (hide yes) (show_name no) (do_not_autoplace no) (effects (font (size 1.27 1.27))))
  (property "Description" "Power symbol creates a global label with name \"GND\" , ground" (at 52.07 134.62 0) (hide yes) (show_name no) (do_not_autoplace no) (effects (font (size 1.27 1.27))))
  (pin "1"))
 (symbol
  (lib_id "power:GND")
  (at 83.82 76.2 0)
  (unit 1)
  (body_style 1)
  (exclude_from_sim no)
  (in_bom yes)
  (on_board yes)
  (in_pos_files yes)
  (dnp no)
  (fields_autoplaced yes)
  (property "Reference" "#PWR02" (at 83.82 82.55 0) (hide yes) (show_name no) (do_not_autoplace no) (effects (font (size 1.27 1.27))))
  (property "Value" "GND" (at 83.82 81.28 0) (show_name no) (do_not_autoplace no) (effects (font (size 1.27 1.27))))
  (property "Footprint" "" (at 83.82 76.2 0) (hide yes) (show_name no) (do_not_autoplace no) (effects (font (size 1.27 1.27))))
  (property "Datasheet" "" (at 83.82 76.2 0) (hide yes) (show_name no) (do_not_autoplace no) (effects (font (size 1.27 1.27))))
  (property "Description" "Power symbol creates a global label with name \"GND\" , ground" (at 83.82 76.2 0) (hide yes) (show_name no) (do_not_autoplace no) (effects (font (size 1.27 1.27))))
  (pin "1"))
 (symbol
  (lib_id "power:PWR_FLAG")
  (at 109.22 38.1 0)
  (unit 1)
  (body_style 1)
  (exclude_from_sim no)
  (in_bom yes)
  (on_board yes)
  (in_pos_files yes)
  (dnp no)
  (fields_autoplaced yes)
  (property "Reference" "#FLG01" (at 109.22 36.195 0) (hide yes) (show_name no) (do_not_autoplace no) (effects (font (size 1.27 1.27))))
  (property "Value" "PWR_FLAG" (at 109.22 33.02 0) (show_name no) (do_not_autoplace no) (effects (font (size 1.27 1.27))))
  (property "Footprint" "" (at 109.22 38.1 0) (hide yes) (show_name no) (do_not_autoplace no) (effects (font (size 1.27 1.27))))
  (property "Datasheet" "" (at 109.22 38.1 0) (hide yes) (show_name no) (do_not_autoplace no) (effects (font (size 1.27 1.27))))
  (property "Description" "Special symbol for telling ERC where power comes from" (at 109.22 38.1 0) (hide yes) (show_name no) (do_not_autoplace no) (effects (font (size 1.27 1.27))))
  (pin "1"))
 (symbol
  (lib_id "Device:R")
  (at 215.9 67.31 0)
  (unit 1)
  (body_style 1)
  (exclude_from_sim no)
  (in_bom yes)
  (on_board yes)
  (in_pos_files yes)
  (dnp no)
  (fields_autoplaced yes)
  (property "Reference" "R1" (at 218.44 66.0399 0) (show_name no) (do_not_autoplace no) (effects (font (size 1.27 1.27)) (justify left)))
  (property "Value" "R" (at 218.44 68.5799 0) (show_name no) (do_not_autoplace no) (effects (font (size 1.27 1.27)) (justify left)))
  (property "Footprint" "Resistor_THT:R_Axial_DIN0204_L3.6mm_D1.6mm_P7.62mm_Horizontal" (at 214.122 67.31 90) (hide yes) (show_name no) (do_not_autoplace no) (effects (font (size 1.27 1.27))))
  (property "Datasheet" "" (at 215.9 67.31 0) (hide yes) (show_name no) (do_not_autoplace no) (effects (font (size 1.27 1.27))))
  (property "Description" "Resistor" (at 215.9 67.31 0) (hide yes) (show_name no) (do_not_autoplace no) (effects (font (size 1.27 1.27))))
  (pin "1")
  (pin "2"))
 (symbol
  (lib_id "power:+3.3V")
  (at 114.3 116.84 0)
  (unit 1)
  (body_style 1)
  (exclude_from_sim no)
  (in_bom yes)
  (on_board yes)
  (in_pos_files yes)
  (dnp no)
  (fields_autoplaced yes)
  (property "Reference" "#PWR011" (at 114.3 120.65 0) (hide yes) (show_name no) (do_not_autoplace no) (effects (font (size 1.27 1.27))))
  (property "Value" "+3.3V" (at 114.3 111.76 0) (show_name no) (do_not_autoplace no) (effects (font (size 1.27 1.27))))
  (property "Footprint" "" (at 114.3 116.84 0) (hide yes) (show_name no) (do_not_autoplace no) (effects (font (size 1.27 1.27))))
  (property "Datasheet" "" (at 114.3 116.84 0) (hide yes) (show_name no) (do_not_autoplace no) (effects (font (size 1.27 1.27))))
  (property "Description" "Power symbol creates a global label with name \"+3.3V\"" (at 114.3 116.84 0) (hide yes) (show_name no) (do_not_autoplace no) (effects (font (size 1.27 1.27))))
  (pin "1"))
 (symbol
  (lib_id "Switch:SW_Push")
  (at 46.99 119.38 0)
  (unit 1)
  (body_style 1)
  (exclude_from_sim no)
  (in_bom yes)
  (on_board yes)
  (in_pos_files yes)
  (dnp no)
  (fields_autoplaced yes)
  (property "Reference" "SW1" (at 46.99 111.76 0) (show_name no) (do_not_autoplace no) (effects (font (size 1.27 1.27))))
  (property "Value" "SW_Push" (at 46.99 114.3 0) (show_name no) (do_not_autoplace no) (effects (font (size 1.27 1.27))))
  (property "Footprint" "Button_Switch_Keyboard:SW_Cherry_MX_1.00u_PCB" (at 46.99 114.3 0) (hide yes) (show_name no) (do_not_autoplace no) (effects (font (size 1.27 1.27))))
  (property "Datasheet" "" (at 46.99 114.3 0) (hide yes) (show_name no) (do_not_autoplace no) (effects (font (size 1.27 1.27))))
  (property "Description" "Push button switch, generic, two pins" (at 46.99 119.38 0) (hide yes) (show_name no) (do_not_autoplace no) (effects (font (size 1.27 1.27))))
  (pin "1")
  (pin "2"))
 (symbol
  (lib_id "power:+3.3V")
  (at 157.48 114.3 0)
  (unit 1)
  (body_style 1)
  (exclude_from_sim no)
  (in_bom yes)
  (on_board yes)
  (in_pos_files yes)
  (dnp no)
  (fields_autoplaced yes)
  (property "Reference" "#PWR09" (at 157.48 118.11 0) (hide yes) (show_name no) (do_not_autoplace no) (effects (font (size 1.27 1.27))))
  (property "Value" "+3.3V" (at 157.48 109.22 0) (show_name no) (do_not_autoplace no) (effects (font (size 1.27 1.27))))
  (property "Footprint" "" (at 157.48 114.3 0) (hide yes) (show_name no) (do_not_autoplace no) (effects (font (size 1.27 1.27))))
  (property "Datasheet" "" (at 157.48 114.3 0) (hide yes) (show_name no) (do_not_autoplace no) (effects (font (size 1.27 1.27))))
  (property "Description" "Power symbol creates a global label with name \"+3.3V\"" (at 157.48 114.3 0) (hide yes) (show_name no) (do_not_autoplace no) (effects (font (size 1.27 1.27))))
  (pin "1"))
 (symbol
  (lib_id "power:+3.3V")
  (at 114.3 52.07 0)
  (unit 1)
  (body_style 1)
  (exclude_from_sim no)
  (in_bom yes)
  (on_board yes)
  (in_pos_files yes)
  (dnp no)
  (fields_autoplaced yes)
  (property "Reference" "#PWR06" (at 114.3 55.88 0) (hide yes) (show_name no) (do_not_autoplace no) (effects (font (size 1.27 1.27))))
  (property "Value" "+3.3V" (at 114.3 46.99 0) (show_name no) (do_not_autoplace no) (effects (font (size 1.27 1.27))))
  (property "Footprint" "" (at 114.3 52.07 0) (hide yes) (show_name no) (do_not_autoplace no) (effects (font (size 1.27 1.27))))
  (property "Datasheet" "" (at 114.3 52.07 0) (hide yes) (show_name no) (do_not_autoplace no) (effects (font (size 1.27 1.27))))
  (property "Description" "Power symbol creates a global label with name \"+3.3V\"" (at 114.3 52.07 0) (hide yes) (show_name no) (do_not_autoplace no) (effects (font (size 1.27 1.27))))
  (pin "1"))
 (symbol
  (lib_id "power:+3.3V")
  (at 191.77 59.69 0)
  (unit 1)
  (body_style 1)
  (exclude_from_sim no)
  (in_bom yes)
  (on_board yes)
  (in_pos_files yes)
  (dnp no)
  (fields_autoplaced yes)
  (property "Reference" "#PWR07" (at 191.77 63.5 0) (hide yes) (show_name no) (do_not_autoplace no) (effects (font (size 1.27 1.27))))
  (property "Value" "+3.3V" (at 191.77 54.61 0) (show_name no) (do_not_autoplace no) (effects (font (size 1.27 1.27))))
  (property "Footprint" "" (at 191.77 59.69 0) (hide yes) (show_name no) (do_not_autoplace no) (effects (font (size 1.27 1.27))))
  (property "Datasheet" "" (at 191.77 59.69 0) (hide yes) (show_name no) (do_not_autoplace no) (effects (font (size 1.27 1.27))))
  (property "Description" "Power symbol creates a global label with name \"+3.3V\"" (at 191.77 59.69 0) (hide yes) (show_name no) (do_not_autoplace no) (effects (font (size 1.27 1.27))))
  (pin "1"))
 (symbol
  (lib_id "Sensor:DHT11")
  (at 191.77 67.31 0)
  (unit 1)
  (body_style 1)
  (exclude_from_sim no)
  (in_bom yes)
  (on_board yes)
  (in_pos_files yes)
  (dnp no)
  (fields_autoplaced yes)
  (property "Reference" "U2" (at 185.42 66.0399 0) (show_name no) (do_not_autoplace no) (effects (font (size 1.27 1.27)) (justify right)))
  (property "Value" "DHT11" (at 185.42 68.5799 0) (show_name no) (do_not_autoplace no) (effects (font (size 1.27 1.27)) (justify right)))
  (property "Footprint" "Sensor:Aosong_DHT11_5.5x12.0_P2.54mm" (at 191.77 77.47 0) (hide yes) (show_name no) (do_not_autoplace no) (effects (font (size 1.27 1.27))))
  (property "Datasheet" "http://akizukidenshi.com/download/ds/aosong/DHT11.pdf" (at 195.58 60.96 0) (hide yes) (show_name no) (do_not_autoplace no) (effects (font (size 1.27 1.27))))
  (property "Description" "3.3V to 5.5V, temperature and humidity module, DHT11" (at 191.77 67.31 0) (hide yes) (show_name no) (do_not_autoplace no) (effects (font (size 1.27 1.27))))
  (pin "3")
  (pin "4")
  (pin "2")
  (pin "1"))
 (symbol
  (lib_id "power:GND")
  (at 158.75 120.65 90)
  (unit 1)
  (body_style 1)
  (exclude_from_sim no)
  (in_bom yes)
  (on_board yes)
  (in_pos_files yes)
  (dnp no)
  (fields_autoplaced yes)
  (property "Reference" "#PWR010" (at 165.1 120.65 0) (hide yes) (show_name no) (do_not_autoplace no) (effects (font (size 1.27 1.27))))
  (property "Value" "GND" (at 162.56 120.6499 90) (show_name no) (do_not_autoplace no) (effects (font (size 1.27 1.27)) (justify right)))
  (property "Footprint" "" (at 158.75 120.65 0) (hide yes) (show_name no) (do_not_autoplace no) (effects (font (size 1.27 1.27))))
  (property "Datasheet" "" (at 158.75 120.65 0) (hide yes) (show_name no) (do_not_autoplace no) (effects (font (size 1.27 1.27))))
  (property "Description" "Power symbol creates a global label with name \"GND\" , ground" (at 158.75 120.65 0) (hide yes) (show_name no) (do_not_autoplace no) (effects (font (size 1.27 1.27))))
  (pin "1"))
 (symbol
  (lib_id "power:GND")
  (at 83.82 31.75 180)
  (unit 1)
  (body_style 1)
  (exclude_from_sim no)
  (in_bom yes)
  (on_board yes)
  (in_pos_files yes)
  (dnp no)
  (fields_autoplaced yes)
  (property "Reference" "#PWR03" (at 83.82 25.4 0) (hide yes) (show_name no) (do_not_autoplace no) (effects (font (size 1.27 1.27))))
  (property "Value" "GND" (at 83.82 26.67 0) (show_name no) (do_not_autoplace no) (effects (font (size 1.27 1.27))))
  (property "Footprint" "" (at 83.82 31.75 0) (hide yes) (show_name no) (do_not_autoplace no) (effects (font (size 1.27 1.27))))
  (property "Datasheet" "" (at 83.82 31.75 0) (hide yes) (show_name no) (do_not_autoplace no) (effects (font (size 1.27 1.27))))
  (property "Description" "Power symbol creates a global label with name \"GND\" , ground" (at 83.82 31.75 0) (hide yes) (show_name no) (do_not_autoplace no) (effects (font (size 1.27 1.27))))
  (pin "1"))
 (symbol
  (lib_id "Connector:Conn_01x08_Pin")
  (at 139.7 125.73 0)
  (unit 1)
  (body_style 1)
  (exclude_from_sim no)
  (in_bom yes)
  (on_board yes)
  (in_pos_files yes)
  (dnp no)
  (fields_autoplaced yes)
  (property "Reference" "J2" (at 140.335 113.03 0) (show_name no) (do_not_autoplace no) (effects (font (size 1.27 1.27))))
  (property "Value" "Conn_01x08_Pin" (at 140.335 115.57 0) (show_name no) (do_not_autoplace no) (effects (font (size 1.27 1.27))))
  (property "Footprint" "Connector_PinHeader_2.54mm:PinHeader_1x08_P2.54mm_Vertical" (at 139.7 125.73 0) (hide yes) (show_name no) (do_not_autoplace no) (effects (font (size 1.27 1.27))))
  (property "Datasheet" "" (at 139.7 125.73 0) (hide yes) (show_name no) (do_not_autoplace no) (effects (font (size 1.27 1.27))))
  (property "Description" "Generic connector, single row, 01x08, script generated" (at 139.7 125.73 0) (hide yes) (show_name no) (do_not_autoplace no) (effects (font (size 1.27 1.27))))
  (pin "1")
  (pin "3")
  (pin "2")
  (pin "5")
  (pin "6")
  (pin "4")
  (pin "7")
  (pin "8"))
 (symbol
  (lib_id "Connector:Conn_01x04_Pin")
  (at 101.6 121.92 0)
  (unit 1)
  (body_style 1)
  (exclude_from_sim no)
  (in_bom yes)
  (on_board yes)
  (in_pos_files yes)
  (dnp no)
  (fields_autoplaced yes)
  (property "Reference" "J1" (at 102.235 114.3 0) (show_name no) (do_not_autoplace no) (effects (font (size 1.27 1.27))))
  (property "Value" "Conn_01x04_Pin" (at 102.235 116.84 0) (show_name no) (do_not_autoplace no) (effects (font (size 1.27 1.27))))
  (property "Footprint" "Imported Parts:Display_128x64_096_I2C" (at 101.6 121.92 0) (hide yes) (show_name no) (do_not_autoplace no) (effects (font (size 1.27 1.27))))
  (property "Datasheet" "" (at 101.6 121.92 0) (hide yes) (show_name no) (do_not_autoplace no) (effects (font (size 1.27 1.27))))
  (property "Description" "Generic connector, single row, 01x04, script generated" (at 101.6 121.92 0) (hide yes) (show_name no) (do_not_autoplace no) (effects (font (size 1.27 1.27))))
  (pin "2")
  (pin "3")
  (pin "1")
  (pin "4"))
 (symbol
  (lib_id "Switch:SW_Push")
  (at 46.99 133.35 0)
  (unit 1)
  (body_style 1)
  (exclude_from_sim no)
  (in_bom yes)
  (on_board yes)
  (in_pos_files yes)
  (dnp no)
  (fields_autoplaced yes)
  (property "Reference" "SW2" (at 46.99 125.73 0) (show_name no) (do_not_autoplace no) (effects (font (size 1.27 1.27))))
  (property "Value" "SW_Push" (at 46.99 128.27 0) (show_name no) (do_not_autoplace no) (effects (font (size 1.27 1.27))))
  (property "Footprint" "Button_Switch_Keyboard:SW_Cherry_MX_1.00u_PCB" (at 46.99 128.27 0) (hide yes) (show_name no) (do_not_autoplace no) (effects (font (size 1.27 1.27))))
  (property "Datasheet" "" (at 46.99 128.27 0) (hide yes) (show_name no) (do_not_autoplace no) (effects (font (size 1.27 1.27))))
  (property "Description" "Push button switch, generic, two pins" (at 46.99 133.35 0) (hide yes) (show_name no) (do_not_autoplace no) (effects (font (size 1.27 1.27))))
  (pin "1")
  (pin "2"))
 (sheet_instances
  (path ""
   (page "1")))
 (embedded_fonts no))
